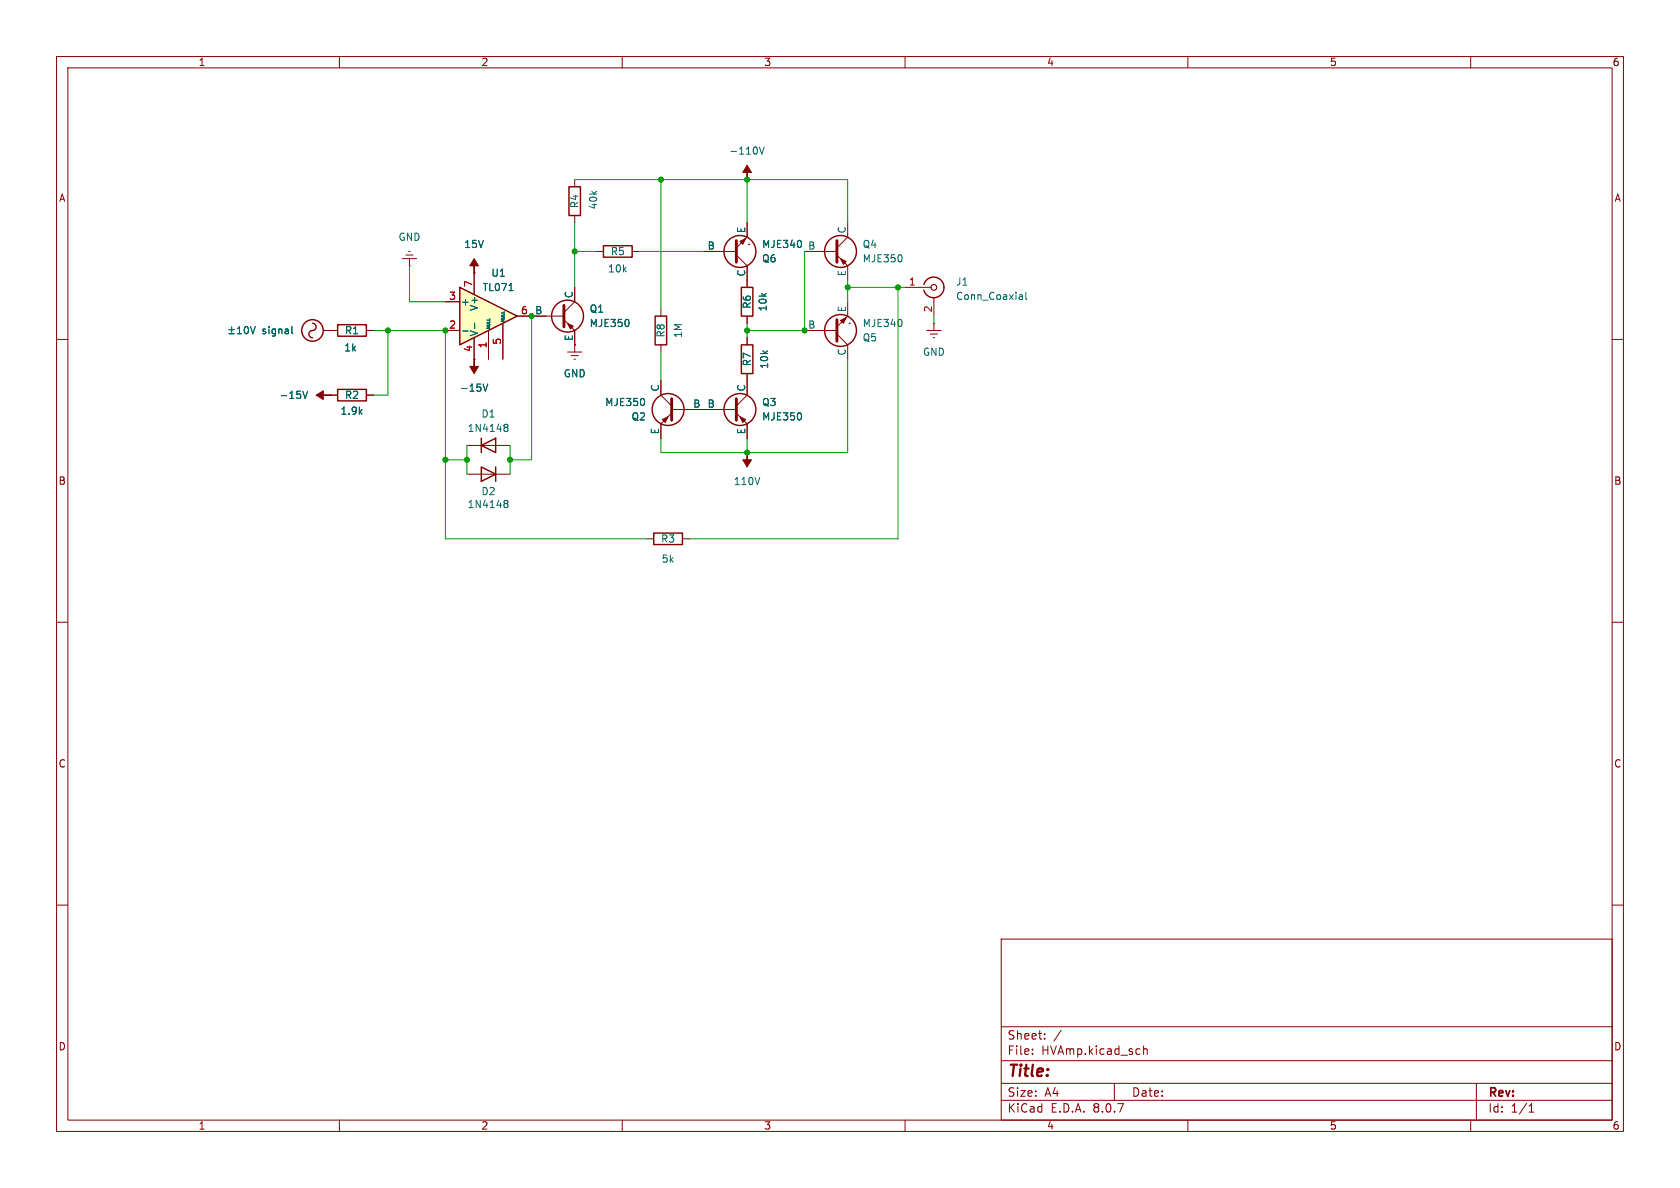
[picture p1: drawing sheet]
<svg xmlns="http://www.w3.org/2000/svg" width="297mm" height="210mm" viewBox="0 0 297 210" stroke-linecap="round" stroke-linejoin="round" font-family="sans-serif">
<g fill="none" stroke="#840000" stroke-width=".18">
<path d="M10 10h277v190h-277zM12 12h273v186h-273zM60 10v2M110 10v2M160 10v2M210 10v2M260 10v2M101.6 31.8v1.2M101.6 38.1v1.3M132.1 39.4v2.5l-1.9 1.9M132.1 31.8h.1M149.9 39.4v2.5l-1.9 1.9"/>
<path d="M57.1 58.4h2.6M58.4 58.4h.1M64.8 58.4h1.2M71.1 45.7h2.6M71.8 45.1h1.2M72.3 44.5h.2M72.4 47h.1M72.4 45.7v1.3M83.8 48.3h.1M94 55.9h5.7M99.7 56.5l1.9 1.9v3.8M101.6 50.8v2.5l-1.9 1.9"/>
<path d="M105.4 44.5h1.3M111.8 44.5h1.2M116.8 54.6v1.3M124.5 44.5h5.7M130.2 45.1l1.9 1.9v3.8M132.1 55.9v1.3M132.1 59.7v1.3M132.3 43.2h.1M142.2 58.4h5.8M142.2 44.5h5.8M148 45.1l1.9 1.9v2.5M148 59.1l1.9 1.9v2.5"/>
<path d="M149.9 53.3v2.6l-1.9 1.9M150.1 57.2h.1M160 50.8h4.6M163.8 58.4h2.6M164.5 59.1h1.2M165 59.7h.2M165.1 57.2h.1M165.1 52.6v3.3M165.1 57.2v1.2M10 60h2M58.4 69.9h.1M58.4 69.9h1.3"/>
<path d="M64.8 69.9h1.2M82.5 78.7h7.7M83.8 63.5h.1M100.3 62.2h2.6M101 62.9h1.2M101.5 63.5h.2M101.6 61h.1M116.8 67.3v2.6l1.9 1.9M116.8 61v1.2M118.7 73l-1.9 1.9v2.6M118.7 72.4h11.5M130.2 73l1.9 1.9v2.6"/>
<path d="M132.1 66v3.9l-1.9 1.9M285 60h2M82.5 83.8h7.7M114.3 95.3h1.3M120.6 95.3h1.3M132.1 80h.1M10 110h2M285 110h2M10 160h2M177 166h108v32h-108zM285 160h2M60 198v2"/>
<path d="M110 198v2M160 198v2M177 194.5h108M177 191.5h108M177 187.5h108M177 181.5h108M182.5 186.3v.1M182.5 185.5v.1M184.7 183.6v.1M184.7 182.8v.1M187.6 182.1l-1.3 2M197 191.5v3"/>
<path d="M202.2 184.9v1.5M202.2 185.5l.2-.1 .3 .1 .1 .9M210 198v2M260 198v2M261 191.5v6.5M270.3 196.6h.9M270.3 195.5l.4-.4v1.5"/>
</g>
<path d="M99.7 54v3.8M130.2 42.5v3.9M148 42.5v3.9M148 56.5v3.8M118.7 70.5v3.8M130.2 70.5v3.8" fill="none" stroke="#840000" stroke-width=".51"/>
<g fill="#840000" stroke="#840000" stroke-width=".18">
<path d="M117.1 74.2l1-.5-.5 1z"/>
<path d="M130.8 42.7l1-.5-.5 1z"/>
<path d="M132.1 29.2l.7 1.3h-.7v1.3v-1.3h-.8z"/>
<path d="M148.6 45.7l1 .5-.5 .5z"/>
<path d="M148.6 56.6l1-.5-.5 1.1z"/>
<path d="M130.8 73.7l1 .5-.5 .5z"/>
<path d="M132.1 80v1.3h.7l-.7 1.3-.8-1.3h.8z"/>
<path d="M55.9 69.9l1.2-.8v.8h1.3h-1.3v.7z"/>
<path d="M83.8 63.5v1.3h.8l-.8 1.2-.7-1.2h.7z"/>
<path d="M100.3 57.2l1 .5-.5 .5z"/>
<path d="M83.8 45.7l.8 1.3h-.8v1.3v-1.3h-.7z"/>
</g>
<g fill="none" stroke="#840000" stroke-width=".25">
<path d="M100.6 33h2v5.1h-2zM55.2 57.1a.67 .67 0 0 1 .7 .8 .67 .67 0 0 1-.9 .6 .64 .64 0 0 0-.4 .7 .64 .64 0 0 0 .6 .5M59.7 57.4h5.1v2h-5.1zM106.7 43.4h5.1v2.1h-5.1zM115.8 55.9h2.1v5.1h-2.1zM131.1 50.8h2v5.1h-2zM163.3 50.3a1.82 1.82 0 0 1 2.8-1 1.82 1.82 0 0 1 0 3 1.82 1.82 0 0 1-2.8-1M59.7 68.8h5.1v2.1h-5.1zM85.1 78.7l2.5-1.2v2.5zM85.1 77.5v2.5M131.1 61h2v5h-2zM85.1 82.6l2.5 1.2-2.5 1.3z"/>
<path d="M87.6 82.6v2.5M115.6 94.2h5v2.1h-5z"/>
<circle cx="55.2" cy="58.4" r="1.9"/>
<circle cx="100.3" cy="55.9" r="2.82"/>
<circle cx="130.8" cy="44.4" r="2.82"/>
<circle cx="148.6" cy="58.4" r="2.82"/>
<circle cx="148.6" cy="44.4" r="2.82"/>
<circle cx="118.1" cy="72.4" r="2.82"/>
<circle cx="130.8" cy="72.4" r="2.82"/>
</g>
<g fill="none" stroke="#006464" stroke-width=".18">
<path d="M134.3 26l.4 1.2 .4-1.2M40.5 58.3h.9M40.5 59h.9M41 57.8v1M42 59h.7M42 58.1l.3-.4v1.3M43.3 57.9l.2-.2a.68 .68 0 0 1 .4 .7 .68 .68 0 0 1-.4 .6l-.2-.1-.1-.4zM44.3 57.7l.4 1.3 .4-1.3M51.6 57.7v1.1l.2 .2M111.1 56.7v.8M141.6 42.7v.8M159.4 45.3v.8"/>
<path d="M159.4 56.7v.8M180.3 52.1h.3l.2 .2v.6M180.8 52.9h-.5M180.8 52.4l-.5 .1M181.4 51.7v1.1l.1 .1M53.5 69.2l.5 1.2 .4-1.2M85.4 67.9l.4 1.3 .4-1.3M89.2 75.1l.4-.1 .1 .1 .1 .2-.2 .2M89.2 75.5h.1M89.3 75.5h.3M89.3 75.5l-.1 .1M89.6 75.5l.2 .3-.1 .4-.1 .1-.4-.1"/>
<path d="M113.9 70.7v.8M141.6 73.2v.8M89.2 88.9l.1 .1M89.2 88.5h.4l.1 .1 .1 .2-.2 .2M89.3 89h.3M89.3 89l-.1 .1M89.6 89l.2 .2-.1 .4-.1 .1h-.4"/>
</g>
<circle cx="165.1" cy="50.8" r=".51" fill="none" stroke="#840000" stroke-width=".2"/>
<path d="M81.3 50.8l10.1 5.1-10.1 5.1z" fill="#ffffc2"/>
<path d="M81.3 50.8l10.1 5.1-10.1 5.1z" fill="none" stroke="#840000" stroke-width=".25"/>
<g fill="none" stroke="#840000" stroke-width=".18">
<path d="M132.1 39.4v2.5M58.4 58.4h.1M58.4 58.4h1.3M64.8 58.4h1.2M78.7 58.4h2.6M78.7 53.3h2.6M83.8 48.3h.1M83.8 48.3v3.8M83.8 59.7v3.8M86.4 58.4v5.1M88.9 57.2v6.3M91.4 55.9h5.1"/>
<path d="M101.6 50.8v2.5M101.6 58.4v2.6M124.5 44.5h2.5M132.1 47v3.8M132.1 55.9v1.3M132.1 59.7v1.3M58.4 69.9h.1M58.4 69.9h1.3M64.8 69.9h1.2M83.8 63.5h.1M101.6 61h.1M116.8 67.3v2.6"/>
<path d="M116.8 74.9v2.6M121.9 72.4h5.1M132.1 66v3.9M132.1 74.9v2.6"/>
</g>
<g fill="none" stroke="#006464" stroke-width=".18">
<path d="M40.5 58.3h.9M40.5 59h.9M41 57.8v1M42 59h.7M42 58.1l.3-.4v1.3M43.3 57.9l.2-.2a.68 .68 0 0 1 .4 .7 .68 .68 0 0 1-.4 .6l-.2-.1-.1-.4zM44.3 57.7l.4 1.3 .4-1.3M51.6 57.7v1.1l.2 .2M81.8 58.5h1M83.9 57.1v1M86.1 57.8h.5l-.5 .3h.5M86.1 57.5h.4"/>
<path d="M86.1 57.2h.4M86.1 57h.5M86.1 56.6h.5M88.6 56.5h.5l-.5 .3h.5M88.6 56.3h.4M88.6 56h.4M88.6 55.7h.5M88.6 55.3h.5M90 51.4h.7M111.1 56.7v.8M141.6 42.7v.8M53.5 69.2l.5 1.2 .4-1.2"/>
<path d="M85.4 67.9l.4 1.3 .4-1.3M113.9 70.7v.8M141.6 73.2v.8"/>
</g>
<g fill="none" stroke="#009600" stroke-width=".18">
<path d="M101.6 31.8h48.3v7.6M101.6 39.4v11.4M116.8 31.8v22.8M132.1 31.8v7.6M66 58.4h12.7v36.9h35.6M68.6 58.4v11.5h-2.6M72.4 47v6.3h6.3M94 55.9v25.4h-3.8M101.6 44.5h3.8M113 44.5h11.5M132.1 57.2v2.5M142.2 44.5v13.9h-10.1"/>
<path d="M149.9 49.5v3.8M149.9 50.8h10.1M158.7 50.8v44.5h-36.8M165.1 55.9v1.3M82.5 78.7v5.1M90.2 78.7v5.1M116.8 62.2v5.1M132.1 77.5v2.5M149.9 63.5v16.5h-33.1v-2.5M78.7 81.3h3.8"/>
</g>
<g fill="#009600" stroke="#009600" stroke-width=".18">
<circle cx="132.1" cy="58.4" r=".46"/>
<circle cx="142.2" cy="58.4" r=".46"/>
<circle cx="116.8" cy="31.8" r=".46"/>
<circle cx="158.7" cy="50.8" r=".46"/>
<circle cx="132.1" cy="80" r=".46"/>
<circle cx="132.1" cy="31.8" r=".46"/>
<circle cx="149.9" cy="50.8" r=".46"/>
<circle cx="90.2" cy="81.3" r=".46"/>
<circle cx="78.7" cy="81.3" r=".46"/>
<circle cx="82.5" cy="81.3" r=".46"/>
<circle cx="94" cy="55.9" r=".46"/>
<circle cx="101.6" cy="44.5" r=".46"/>
<circle cx="78.7" cy="58.4" r=".46"/>
<circle cx="68.6" cy="58.4" r=".46"/>
</g>
<text font-size="2.8" fill="#840000" x="178" y="190.9">Title:</text>
<g font-size="2.1" fill="#840000">
<text x="178" y="184">Sheet:</text>
<text x="178" y="186.7">File:</text>
<text x="184.1" y="186.7">HVAmp.kicad_sch</text>
<text x="178" y="196.9">KiCad</text>
<text x="178" y="194.1">Size:</text>
<text x="184.7" y="194.1">A4</text>
<text x="185.7" y="196.9">E.D.A.</text>
<text x="193.3" y="196.9">8.0.7</text>
<text x="200" y="194.1">Date:</text>
<text x="263" y="194.3">Rev:</text>
<text x="263" y="196.9">Id:</text>
<text x="267.1" y="196.9">1/1</text>
</g>
<g font-size="1.8" fill="#840000">
<text x="35" y="11.9">1</text>
<text x="85" y="11.9">2</text>
<text x="135" y="11.9">3</text>
<text x="185" y="11.9">4</text>
<text x="235" y="11.9">5</text>
<text x="285" y="11.9">6</text>
<text x="10.3" y="35.9">A</text>
<text x="285.3" y="35.9">A</text>
<text x="10.3" y="85.9">B</text>
<text x="285.3" y="85.9">B</text>
<text x="10.3" y="135.9">C</text>
<text x="285.3" y="135.9">C</text>
<text x="10.3" y="185.9">D</text>
<text x="285.3" y="185.9">D</text>
<text x="35" y="199.9">1</text>
<text x="85" y="199.9">2</text>
<text x="135" y="199.9">3</text>
<text x="185" y="199.9">4</text>
<text x="235" y="199.9">5</text>
<text x="285" y="199.9">6</text>
</g>
<g font-size="1.8" fill="#006464">
<text x="128.8" y="27.5">-110V</text>
<text x="102.5" y="36.9" transform="rotate(-90 102.5 36.9)">R4</text>
<text x="105.8" y="37.1" transform="rotate(-90 105.8 37.1)">40k</text>
<text x="131.8" y="41.3" transform="rotate(-90 131.8 41.3)">E</text>
<text x="149.6" y="41.4" transform="rotate(-90 149.6 41.4)">C</text>
<text x="70.4" y="42.8">GND</text>
<text x="82" y="44">15V</text>
<text x="107.9" y="45.3">R5</text>
<text x="125" y="44.2">B</text>
<text x="134.6" y="44">MJE340</text>
<text x="134.6" y="46.6">Q6</text>
<text x="142.8" y="44.2">B</text>
<text x="152.4" y="46.6">MJE350</text>
<text x="152.4" y="44">Q4</text>
<text x="85.2" y="51.7">TL071</text>
<text x="86.8" y="49.1">U1</text>
<text x="101.3" y="52.8" transform="rotate(-90 101.3 52.8)">C</text>
<text x="107.4" y="48.4">10k</text>
<text x="131.8" y="49" transform="rotate(-90 131.8 49)">C</text>
<text x="149.6" y="48.9" transform="rotate(-90 149.6 48.9)">E</text>
<text x="168.9" y="50.7">J1</text>
<text x="168.9" y="53.2">Conn_Coaxial</text>
<text x="46.3" y="59.3">signal</text>
<text x="60.9" y="59.3">R1</text>
<text x="81.4" y="54.2">+</text>
<text x="84.7" y="59.6" transform="rotate(-90 84.7 59.6)">V-</text>
<text x="84.7" y="55.1" transform="rotate(-90 84.7 55.1)">V+</text>
<text x="94.5" y="55.6">B</text>
<text x="104.1" y="58">MJE350</text>
<text x="104.1" y="55.5">Q1</text>
<text x="117.7" y="59.8" transform="rotate(-90 117.7 59.8)">R8</text>
<text x="120.8" y="59.9" transform="rotate(-90 120.8 59.9)">1M</text>
<text x="132.9" y="54.7" transform="rotate(-90 132.9 54.7)">R6</text>
<text x="135.7" y="55.2" transform="rotate(-90 135.7 55.2)">10k</text>
<text x="142.8" y="58.2">B</text>
<text x="149.6" y="55.3" transform="rotate(-90 149.6 55.3)">E</text>
<text x="152.4" y="58">MJE340</text>
<text x="60.8" y="62.3">1k</text>
<text x="101.3" y="60.4" transform="rotate(-90 101.3 60.4)">E</text>
<text x="132.9" y="64.8" transform="rotate(-90 132.9 64.8)">R7</text>
<text x="136" y="65.3" transform="rotate(-90 136 65.3)">10k</text>
<text x="149.6" y="63" transform="rotate(-90 149.6 63)">C</text>
<text x="152.4" y="60.6">Q5</text>
<text x="163.1" y="63.1">GND</text>
<text x="49.3" y="70.7">-15V</text>
<text x="60.9" y="70.7">R2</text>
<text x="81.2" y="69.4">-15V</text>
<text x="99.6" y="66.9">GND</text>
<text x="106.9" y="72">MJE350</text>
<text x="116.6" y="69.3" transform="rotate(-90 116.6 69.3)">C</text>
<text x="131.8" y="69.3" transform="rotate(-90 131.8 69.3)">C</text>
<text x="134.6" y="72">Q3</text>
<text x="60.1" y="73.5">1.9k</text>
<text x="82.6" y="76.6">1N4148</text>
<text x="85" y="74">D1</text>
<text x="111.5" y="74.5">Q2</text>
<text x="116.6" y="76.9" transform="rotate(-90 116.6 76.9)">E</text>
<text x="122.5" y="72.1">B</text>
<text x="125" y="72.1">B</text>
<text x="131.8" y="76.9" transform="rotate(-90 131.8 76.9)">E</text>
<text x="134.6" y="74.5">MJE350</text>
<text x="85" y="87.7">D2</text>
<text x="129.6" y="86">110V</text>
<text x="82.6" y="90">1N4148</text>
<text x="116.8" y="96.1">R3</text>
<text x="116.9" y="99.7">5k</text>
</g>
<g font-size="1.8" fill="#a90000">
<text x="79.3" y="53.1">3</text>
<text x="83.6" y="50.9" transform="rotate(-90 83.6 50.9)">7</text>
<text x="160.6" y="50.5">1</text>
<text x="79.3" y="58.2">2</text>
<text x="92" y="55.6">6</text>
<text x="164.8" y="55.3" transform="rotate(-90 164.8 55.3)">2</text>
<text x="83.6" y="62.3" transform="rotate(-90 83.6 62.3)">4</text>
<text x="86.1" y="61.7" transform="rotate(-90 86.1 61.7)">1</text>
<text x="88.6" y="61" transform="rotate(-90 88.6 61)">5</text>
</g>
<g font-size=".7" fill="#006464">
<text x="86.8" y="58.3" transform="rotate(-90 86.8 58.3)">NULL</text>
<text x="89.4" y="57" transform="rotate(-90 89.4 57)">NULL</text>
</g>
</svg>
